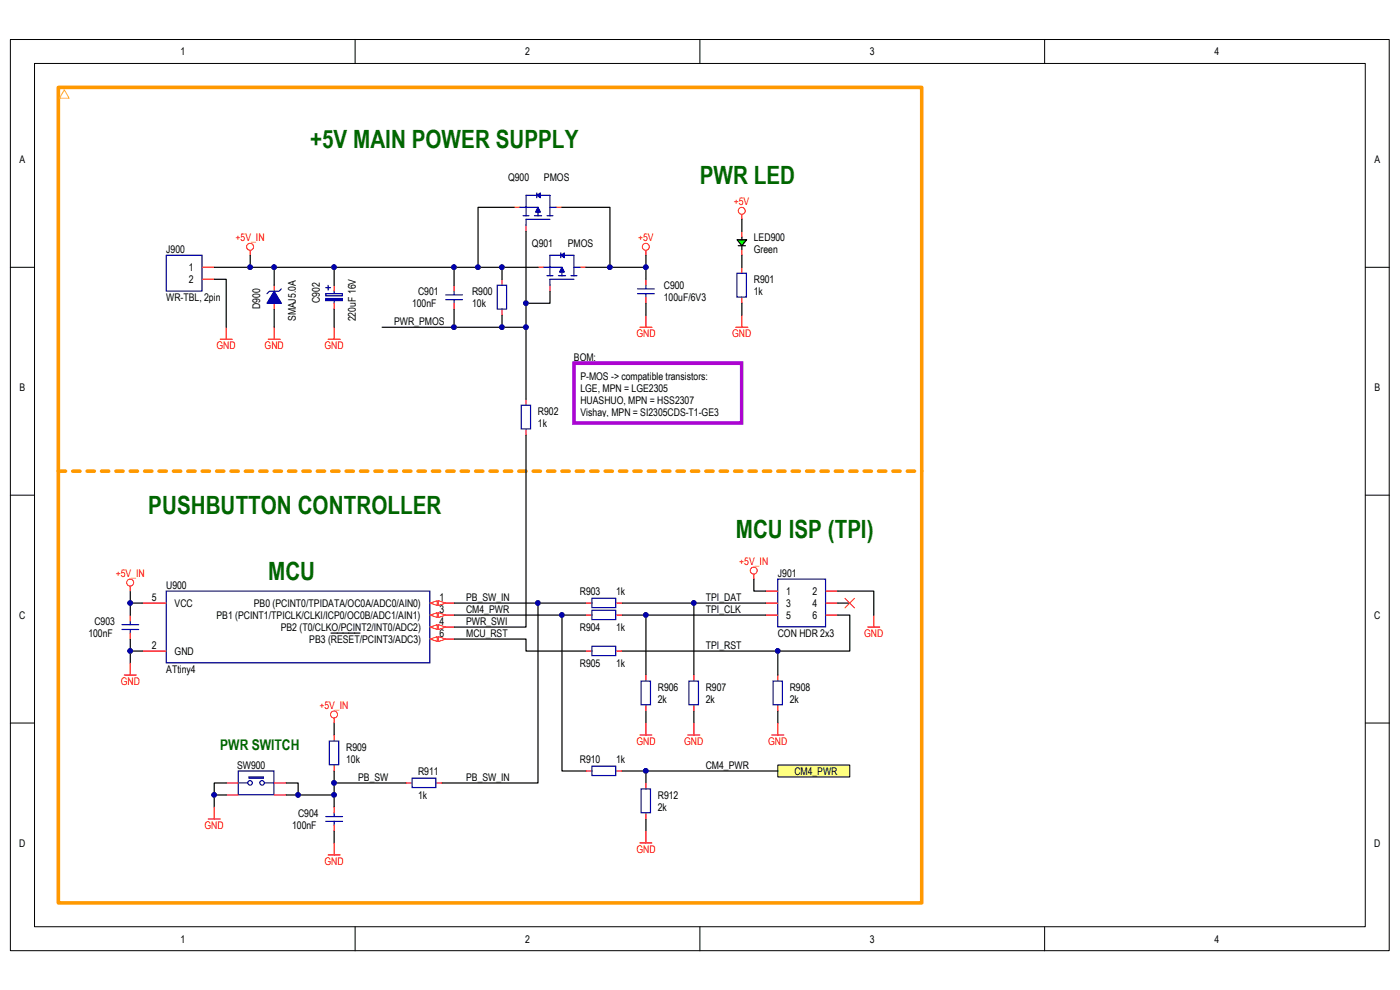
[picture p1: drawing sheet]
# Altium schematic sheet taczmi_sch_draft_20210426.SchDoc: +5V power supply
size A4; Engineer: M. Folejewski; DocumentNumber: 15; SheetNumber: 15; SheetTotal: 16; PageSize: A4; Designators: 900-949

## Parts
C900  100uF/6V3  [CAP_1206_R]
C901  100nF  [CAP_0603_R]
C902  220uF 16V  [CAP_RAD_D630H750P250_R]
C903  100nF  [CAP_0603_R]
C904  100nF  [CAP_0603_R]
D900  SMAJ5.0A  [DIO_SMA_UNI_R]
J900  WR-TBL, 2pin  [CON_WRT_691305140002]
J901  CON HDR 2x3
LED900  Green  [LED_0805_GRN_R]
Q900  PMOS  [PKG_SOT23-3_TO236]
Q901  PMOS  [PKG_SOT23-3_TO236]
R900  10k  [RES_0603_R]
R901  1k  [RES_0603_R]
R902  1k  [RES_0603_R]
R903  1k  [RES_0603_R]
R904  1k  [RES_0603_R]
R905  1k  [RES_0603_R]
R906  2k  [RES_0603_R]
R907  2k  [RES_0603_R]
R908  2k  [RES_0603_R]
R909  10k  [RES_0603_R]
R910  1k  [RES_0603_R]
R911  1k  [RES_0603_R]
R912  2k  [RES_0603_R]
SW900  (no value)
U900  ATtiny4  [PKG_SOT23-6]

## Ports
CM4_PWR

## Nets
+5V: C900.2 LED900.2 Q900.3(D) Q901.3(D)
+5V_IN: C901.2 C902.2 C903.2 D900.1(K) J900.1 J901.1 Q900.2(S) Q901.2(S) R900.2 R909.2 U900.5(VCC)
GND: C900.1 C902.1 C903.1 C904.1 D900.2(A) J900.2 J901.2 R901.2 R906.1 R907.1 R908.1 R912.1 SW900.1(SW1) SW900.3(FRM1) U900.2(GND)
CM4_PWR: R904.2 R910.1 R910.2 R912.2 U900.3(PB1_(PCINT1/TPICLK/CLKI/ICP0/OC0B/ADC1/AIN1)) ; port CM4_PWR
MCU_RST: R905.2 U900.6(PB3_(~{RESET}/PCINT3/ADC3))
PB_SW: C904.2 R909.1 R911.1 SW900.2(SW2) SW900.4(FRM2)
PB_SW_IN: R903.2 R911.2 U900.1(PB0_(PCINT0/TPIDATA/OC0A/ADC0/AIN0))
PWR_PMOS: C901.1 Q900.1(G) Q901.1(G) R900.1 R902.2
PWR_SWI: R902.1 U900.4(PB2_(T0/CLKO/PCINT2/INT0/ADC2))
TPI_CLK: J901.5 R904.1 R906.2
TPI_DAT: J901.3 R903.1 R907.2
TPI_RST: J901.6 R905.1 R908.2
NetLED900_1: LED900.1 R901.1

Not connected (* = marked no-connect by the designer): J901 4*

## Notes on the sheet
- +5V MAIN POWER SUPPLY
- PWR LED
- BOM:
- P-MOS -> compatible transistors:
  LGE, MPN = LGE2305
  HUASHUO, MPN = HSS2307
  Vishay, MPN = SI2305CDS-T1-GE3
- PUSHBUTTON CONTROLLER
- MCU ISP (TPI)
- (near U900) MCU
- PWR SWITCH
